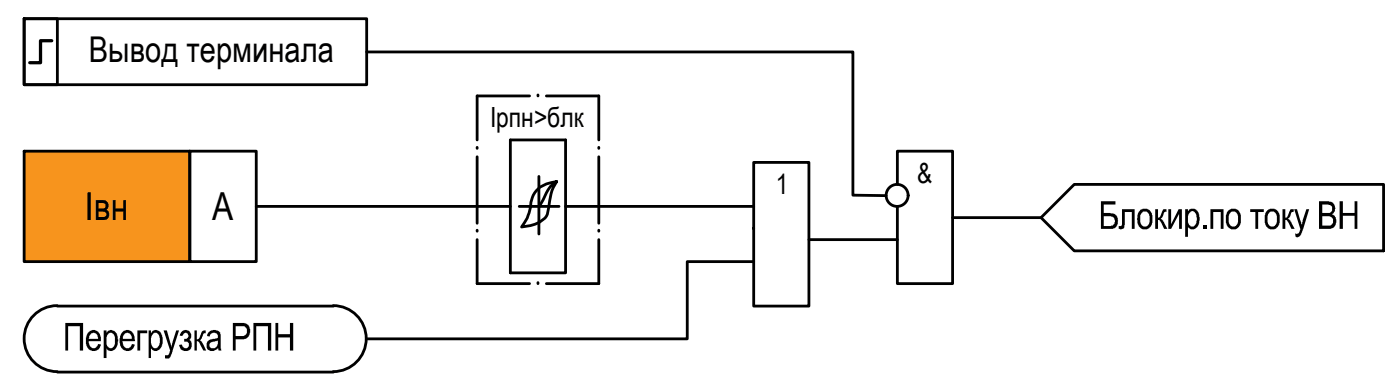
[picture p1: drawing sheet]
<svg xmlns="http://www.w3.org/2000/svg" width="127mm" height="35mm" viewBox="0 0 127 35" stroke-linecap="round" stroke-linejoin="round" font-family="sans-serif">
<!-- layer: 0 -->
<path d="M2.2 13.7l15 10v-10zM2.2 13.7l15 10h-15z" fill="#f7941d" stroke="#f7941d" stroke-width=".09"/>
<g fill="none" stroke="#000" stroke-width=".25">
<path d="M2.2 13.7h15v10h-15zM2.2 1.7h3v6h-3zM2.2 1.7h31v6h-31zM17.2 13.7h6v10h-6zM23.2 18.7h23M33.2 4.7h44v13h3M46.2 12.7h5v12h-5zM48.8 16v5.2M48.8 18.7h1.8M50.4 16.4a5.7 5.7 0 0 0-.8 2.8 1.44 1.44 0 0 1-1.2 1.1l-1.2 .2 .5-.8 .3-.9a2.29 2.29 0 0 1 2.4-2.4 2.58 2.58 0 0 0-1.3 1.7l-.3 .6h-1.8M51.2 18.7h17M68.2 14.7h5v13h-5z"/>
<path d="M81.2 16.7v-3h5v12h-5v-7M86.2 19.7h8M94.2 19.7l3-3h28v6h-28zM5.2 27.6a2.98 2.98 0 0 0-3 3 2.98 2.98 0 0 0 3 3M5.2 27.7h25M5.2 33.7h25M30.1 27.6a2.98 2.98 0 0 1 3 3 2.98 2.98 0 0 1-3 3M68.2 23.7h-6v6.9h-29M73.2 21.7h8"/>
<circle cx="81.2" cy="17.7" r=".99"/>
</g>
<path d="M43.2 13.4h.1M43.2 14.2v6M47.9 8.7h-4.7v4M48.7 8.7h.1M49.4 8.7h4.8v4M54.2 13.4h.1M54.2 14.2v6M43.2 20.9h.1M43.2 21.7v4h4.7M48.7 25.7h.1M54.2 20.9h.1M54.2 21.7v4h-4.8" fill="none" stroke="#000" stroke-width=".25"/>
<!-- layer: 0 -->
<path d="M4.7 3.7h-1v2h-1" fill="none" stroke="#000" stroke-width=".3"/>
<g fill="#000">
<path d="M104.5 18.9h.3v.8a.67 .67 0 0 0 .3-.6l.2-.2h.2v.3a.23 .23 0 0 0-.3 .2l-.2 .4 .1 .1 .5 .8h-.3l-.4-.8h-.1v.8h-.3zM105.7 18.9h.2v1.4l.7-1.4h.3v1.8h-.2v-1.4l-.8 1.4h-.2zM109.5 18.9h1.2v1.8h-.3v-1.5h-.6v1.5h-.3zM113.1 18.9h1.2v.3h-.5v1.5h-.2v-1.5h-.5zM116 18.9h.3v.8h.1l.1-.2a.51 .51 0 0 1 .5-.6v.3a.31 .31 0 0 0-.3 .4l-.2 .2 .2 .1 .4 .8h-.3l-.4-.8h-.1v.8h-.3zM14.8 29.9h.3l.4 1.5 .4-1.5h.3l-.6 2a.48 .48 0 0 1-.7 .5v-.3a.29 .29 0 0 0 .3 0 .29 .29 0 0 0 .1-.3l.1-.1zM16.4 30.1a.51 .51 0 0 1 .7-.1 .51 .51 0 0 1 0 .7 .58 .58 0 0 1-.1 1 .58 .58 0 0 1-.8-.5h.3a.31 .31 0 0 0 .4 .3 .31 .31 0 0 0 0-.6h-.2v-.3a.27 .27 0 0 0 .3-.1 .27 .27 0 0 0-.2-.4 .27 .27 0 0 0-.3 .3h-.3zM17.6 29.9h.2v.8a.89 .89 0 0 0 .5-.7l.1-.1h.2v.2l-.2 .1-.1 .4-.2 .2 .2 .2 .4 .7h-.3l-.4-.8h-.1h-.1v.8h-.2zM22.9 29.2h1.6v2.5h-.3v-2.2h-1v2.2h-.3zM24.9 29.2h.3v1h1v-1h.3v2.5h-.3v-1.2h-1v1.2h-.3zM108.8 20.4h.3v.3h-.3zM117.1 18.9h.2l.5 1.5 .4-1.5h.2l-.6 2.1a.45 .45 0 0 1-.6 .4v-.3a.37 .37 0 0 0 .4-.4z"/>
<path d="M121.2 18.2h.3v1.1h1v-1.1h.3v2.5h-.3v-1.2h-1v1.2h-.3z"/>
<path d="M111.1 19.1l.3-.2a.78 .78 0 0 1 .9 1l-.1 .4a.68 .68 0 0 1-.9 .4 .68 .68 0 0 1-.4-.8v-.4zM111.4 19.1a1.04 1.04 0 0 0 0 1.3 .53 .53 0 0 0 .5-.1 .53 .53 0 0 0 .1-.6 .49 .49 0 0 0-.6-.6z"/>
<path d="M114.6 19.1a.75 .75 0 0 1 .9 0 .75 .75 0 0 1 .3 .8l-.1 .4a.7 .7 0 0 1-.9 .4 .7 .7 0 0 1-.4-.9v-.3zM114.9 19.1a1.04 1.04 0 0 0 0 1.3 .53 .53 0 0 0 .5-.1 .53 .53 0 0 0 .1-.6 .49 .49 0 0 0-.6-.6z"/>
<path d="M13.4 29.9h.3v.2a.55 .55 0 0 1 .6-.2 .55 .55 0 0 1 .4 .6v.6l-.1 .3-.2 .2a.52 .52 0 0 1-.7-.1v.9h-.3zM13.9 30.1l-.2 .5v.4a.46 .46 0 0 0 .5 .5l.2-.3 .1-.5a.52 .52 0 0 0-.5-.6z"/>
<path d="M18.8 30.1l.2-.2 .3-.1a.53 .53 0 0 1 .7 .6v1.1v.2h-.2l-.1-.2v.1a.57 .57 0 0 1-.7 .1 .57 .57 0 0 1-.3-.6v-.1a1.04 1.04 0 0 1 .8-.4 .21 .21 0 0 0 .2-.2 .21 .21 0 0 0-.1-.2 .38 .38 0 0 0-.4-.1 .38 .38 0 0 0-.3 .3h-.2zM19 31a.34 .34 0 0 0 .1 .5 .34 .34 0 0 0 .5-.2l.1-.3a.15 .15 0 0 0-.1-.2 .15 .15 0 0 0-.2 .1z"/>
<path d="M21.1 29.2h.9a.74 .74 0 0 1 .6 .8 .74 .74 0 0 1-.7 .7h-.6v1h-.2zM21.3 29.5v.9h.6a.45 .45 0 0 0 .4-.4 .45 .45 0 0 0-.4-.5z"/>
<path d="M107.2 18.9h.3v.2a.52 .52 0 0 1 .6-.2 .52 .52 0 0 1 .3 .5l.1 .2v.4a.65 .65 0 0 1-.9 .7l-.1-.2v.9h-.3zM107.7 19.1l-.2 .3v.4a.51 .51 0 0 0 .5 .7l.2-.3 .1-.5a.47 .47 0 0 0-.6-.6z"/>
<path d="M119.3 18.2h.8a.65 .65 0 0 1 .7 .4 .65 .65 0 0 1-.3 .8 .69 .69 0 0 1 .4 .7 .69 .69 0 0 1-.6 .6h-1zM119.6 18.5v.8h.4a.39 .39 0 0 0 .5-.4 .39 .39 0 0 0-.5-.4zM119.6 19.6v.8h.5a.43 .43 0 0 0 .5-.4 .43 .43 0 0 0-.5-.4z"/>
</g>
<g font-size="3.5">
<text x="7.7" y="19.9">Iвн</text>
<text x="19.2" y="19.9">А</text>
<text x="99.4" y="20.7">Блокир</text>
<text x="5.7" y="31.7">Перегрузка РПН</text>
</g>
<text font-size="3.2" x="8" y="5.6">Вывод терминала</text>
<g font-size="2.5">
<text x="44.3" y="11.5">Iрпн&gt;блк</text>
<text x="70.2" y="17.6">1</text>
<text x="83" y="16.6">&amp;</text>
</g>
</svg>
